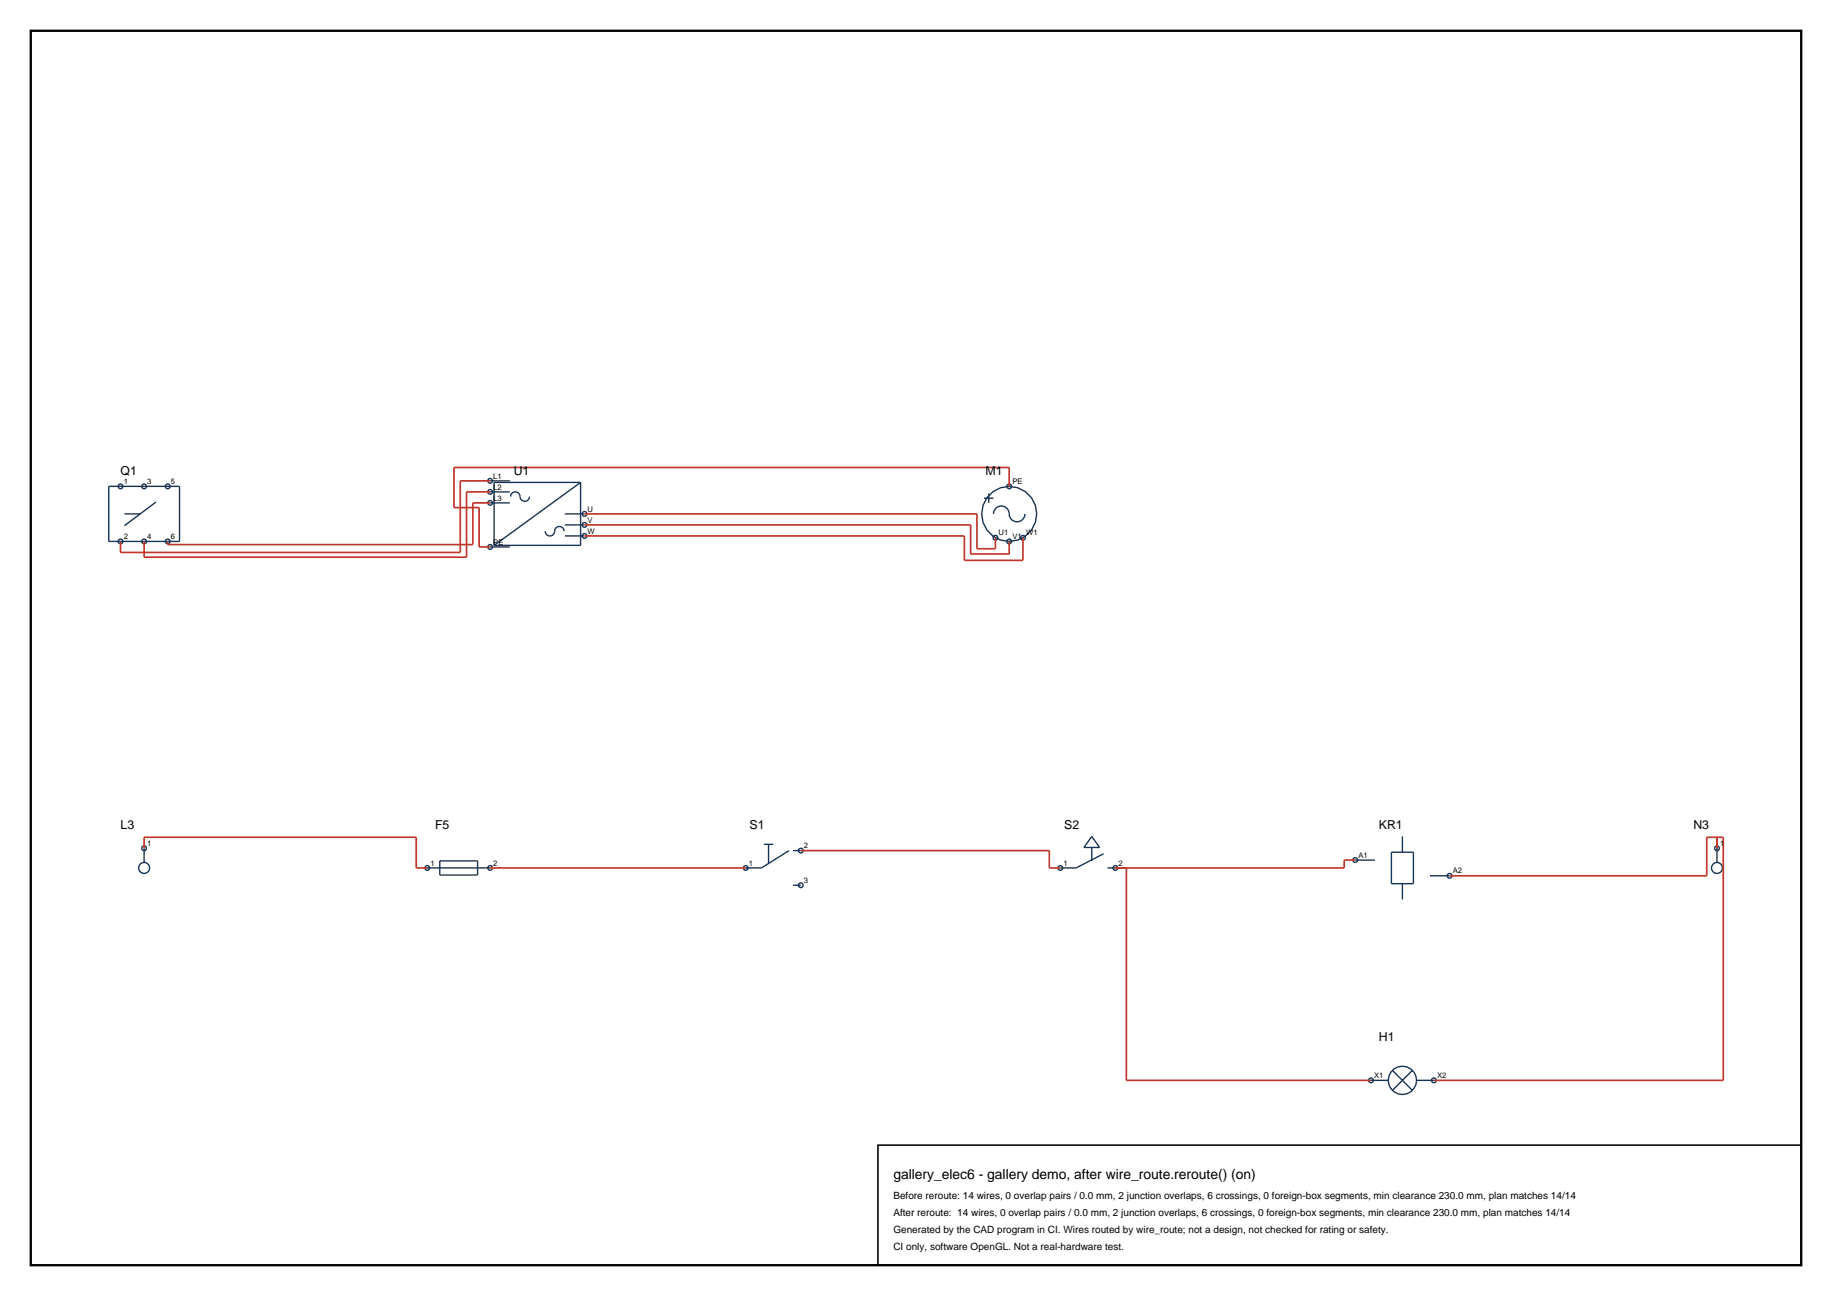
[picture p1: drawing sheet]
<svg xmlns="http://www.w3.org/2000/svg" width="420mm" height="297mm" viewBox="0 0 420 297" stroke-linecap="round" stroke-linejoin="round" font-family="sans-serif">
<path d="M7.1 7.1h405.8v282.8h-405.8z" fill="none" stroke="#000" stroke-width=".53"/>
<g fill="none" stroke="#143359" stroke-width=".32">
<path d="M24.9 111.5h16.3v12.6h-16.3zM28.5 117.8h3.6M35.7 115.1l-7.2 5.4M112.4 110.2h4.5M112.4 112.7h4.5M112.4 115.2h4.5M117.1 113.8a1.13 1.13 0 0 1 1.3-1.1 1.13 1.13 0 0 1 .9 1.4 1.08 1.08 0 0 0 1.2 .8 1.08 1.08 0 0 0 .9-1.1M129.5 117.8h4.5M133.1 110.6v14.4h-19.8M133.1 110.6h-19.8v14.4M133.1 110.6l-19.8 14.4M225.6 114.2h2.2"/>
<path d="M226.7 113.1v2.1M227.8 117.8a1.82 1.82 0 0 1 1.9-1.8 1.82 1.82 0 0 1 1.7 2.1 1.8 1.8 0 0 0 1.9 1.5 1.8 1.8 0 0 0 1.7-1.8M112.4 125.3h4.5M125 121.7a1.13 1.13 0 0 0 1.3 1.1 1.13 1.13 0 0 0 .9-1.4 1.08 1.08 0 0 1 1.2-.7 1.08 1.08 0 0 1 .9 1M129.5 120.3h4.5M129.5 122.8h4.5M228.2 123.2h.1M234.5 123.2h.1M33 194.4v3.2M97.9 198.9h14.5M100.8 197.3h8.7v3.2h-8.7zM175.1 193.5h2.2"/>
<path d="M176.2 193.5v4.3M180.9 194.9l-6.3 4h-3.6M181.8 194.9h1.8M250.3 194.2v3.1M250.3 191.7l1.8 2.5h-3.6zM253 195.7l-6.3 3.2h-3.6M253.9 198.9h1.8M310.7 197.1h4.5M319 195.3h5v7.2h-5zM321.5 191.7v3.6M393.6 194.4v3.2M181.8 202.9h1.8"/>
<path d="M321.5 202.5v3.6M327.8 200.7h4.5M314.3 247.6h4M319.2 245.3l4.6 4.6M323.8 245.3l-4.6 4.6M324.8 247.6h3.9"/>
<circle cx="27.6" cy="111.5" r=".54"/>
<circle cx="33" cy="111.5" r=".54"/>
<circle cx="38.5" cy="111.5" r=".54"/>
<circle cx="112.4" cy="115.2" r=".54"/>
<circle cx="112.4" cy="112.7" r=".54"/>
<circle cx="112.4" cy="110.2" r=".54"/>
<circle cx="134" cy="117.8" r=".54"/>
<circle cx="231.4" cy="117.8" r="6.3"/>
<circle cx="231.4" cy="111.5" r=".54"/>
<circle cx="27.6" cy="124.1" r=".54"/>
<circle cx="33" cy="124.1" r=".54"/>
<circle cx="38.5" cy="124.1" r=".54"/>
<circle cx="112.4" cy="125.3" r=".54"/>
<circle cx="134" cy="122.8" r=".54"/>
<circle cx="134" cy="120.3" r=".54"/>
<circle cx="228.2" cy="123.2" r=".54"/>
<circle cx="231.4" cy="124.1" r=".54"/>
<circle cx="234.5" cy="123.2" r=".54"/>
<circle cx="33" cy="198.9" r="1.26"/>
<circle cx="33" cy="194.4" r=".54"/>
<circle cx="97.9" cy="198.9" r=".54"/>
<circle cx="112.4" cy="198.9" r=".54"/>
<circle cx="171" cy="198.9" r=".54"/>
<circle cx="183.6" cy="194.9" r=".54"/>
<circle cx="243.1" cy="198.9" r=".54"/>
<circle cx="255.7" cy="198.9" r=".54"/>
<circle cx="310.7" cy="197.1" r=".54"/>
<circle cx="393.6" cy="198.9" r="1.26"/>
<circle cx="393.6" cy="194.4" r=".54"/>
<circle cx="183.6" cy="202.9" r=".54"/>
<circle cx="332.3" cy="200.7" r=".54"/>
<circle cx="314.3" cy="247.6" r=".54"/>
<circle cx="321.5" cy="247.6" r="3.2"/>
<circle cx="328.7" cy="247.6" r=".54"/>
</g>
<g fill="none" stroke="#bf382b" stroke-width=".39">
<path d="M112.4 110.2h-6.9v16.4h-77.9v-2.5M112.4 112.7h-5.4v15h-74v-3.6M112.4 115.2h-4v9.6h-70v-.7M134 117.8h90v8h4.2v-2.6M231.4 111.5v-4.4h-127.3v9.2h5.7v9h2.6M134 120.3h88.5v6.7h8.9v-2.9M134 122.8h87.1v5.6h13.4v-5.2M33 194.4v-2.5h62.4v7h2.5M112.4 198.9h58.6M183.6 194.9h57v4h2.5M258.2 198.9v48.7h56.1M310.7 197.1h-2.5v1.8h-52.5"/>
<path d="M393.6 191.9v2.5M332.3 200.7h59v-8.8h3.8v55.7h-66.4"/>
</g>
<path d="M201.3 262.4h211.6v27.5h-211.6z" fill="none" stroke="#000" stroke-width=".35"/>
<text font-size="3.2" x="204.8" y="270.2">gallery_elec6 - gallery demo, after wire_route.reroute() (on)</text>
<g font-size="2.8">
<text x="27.6" y="108.8">Q1</text>
<text x="117.8" y="108.8">U1</text>
<text x="226" y="108.8">M1</text>
<text x="27.6" y="189.9">L3</text>
<text x="99.8" y="189.9">F5</text>
<text x="171.9" y="189.9">S1</text>
<text x="244" y="189.9">S2</text>
<text x="316.1" y="189.9">KR1</text>
<text x="388.2" y="189.9">N3</text>
<text x="316.1" y="238.6">H1</text>
</g>
<g font-size="2.3">
<text x="204.8" y="274.8">Before reroute: 14 wires, 0 overlap pairs / 0.0 mm, 2 junction overlaps, 6 crossings, 0 foreign-box segments, min clearance 230.0 mm, plan matches 14/14</text>
<text x="204.8" y="278.7">After reroute: 14 wires, 0 overlap pairs / 0.0 mm, 2 junction overlaps, 6 crossings, 0 foreign-box segments, min clearance 230.0 mm, plan matches 14/14</text>
<text x="204.8" y="282.5">Generated by the CAD program in CI. Wires routed by wire_route; not a design, not checked for rating or safety.</text>
<text x="204.8" y="286.4">CI only, software OpenGL. Not a real-hardware test.</text>
</g>
<g font-size="1.8">
<text x="28.4" y="110.9">1</text>
<text x="33.8" y="110.9">3</text>
<text x="39.2" y="110.9">5</text>
<text x="113.1" y="109.7">L1</text>
<text x="113.1" y="112.2">L2</text>
<text x="232.1" y="110.9">PE</text>
<text x="113.1" y="114.7">L3</text>
<text x="134.7" y="117.2">U</text>
<text x="134.7" y="119.8">V</text>
<text x="28.4" y="123.5">2</text>
<text x="33.8" y="123.5">4</text>
<text x="39.2" y="123.5">6</text>
<text x="113.1" y="124.8">PE</text>
<text x="134.7" y="122.3">W</text>
<text x="228.9" y="122.7">U1</text>
<text x="232.1" y="123.5">V1</text>
<text x="235.2" y="122.7">W1</text>
<text x="33.8" y="193.9">1</text>
<text x="184.3" y="194.4">2</text>
<text x="311.4" y="196.6">A1</text>
<text x="394.3" y="193.9">1</text>
<text x="98.7" y="198.4">1</text>
<text x="113.1" y="198.4">2</text>
<text x="171.7" y="198.4">1</text>
<text x="184.3" y="202.3">3</text>
<text x="243.8" y="198.4">1</text>
<text x="256.4" y="198.4">2</text>
<text x="333.1" y="200.2">A2</text>
<text x="315" y="247">X1</text>
<text x="329.4" y="247">X2</text>
</g>
</svg>
